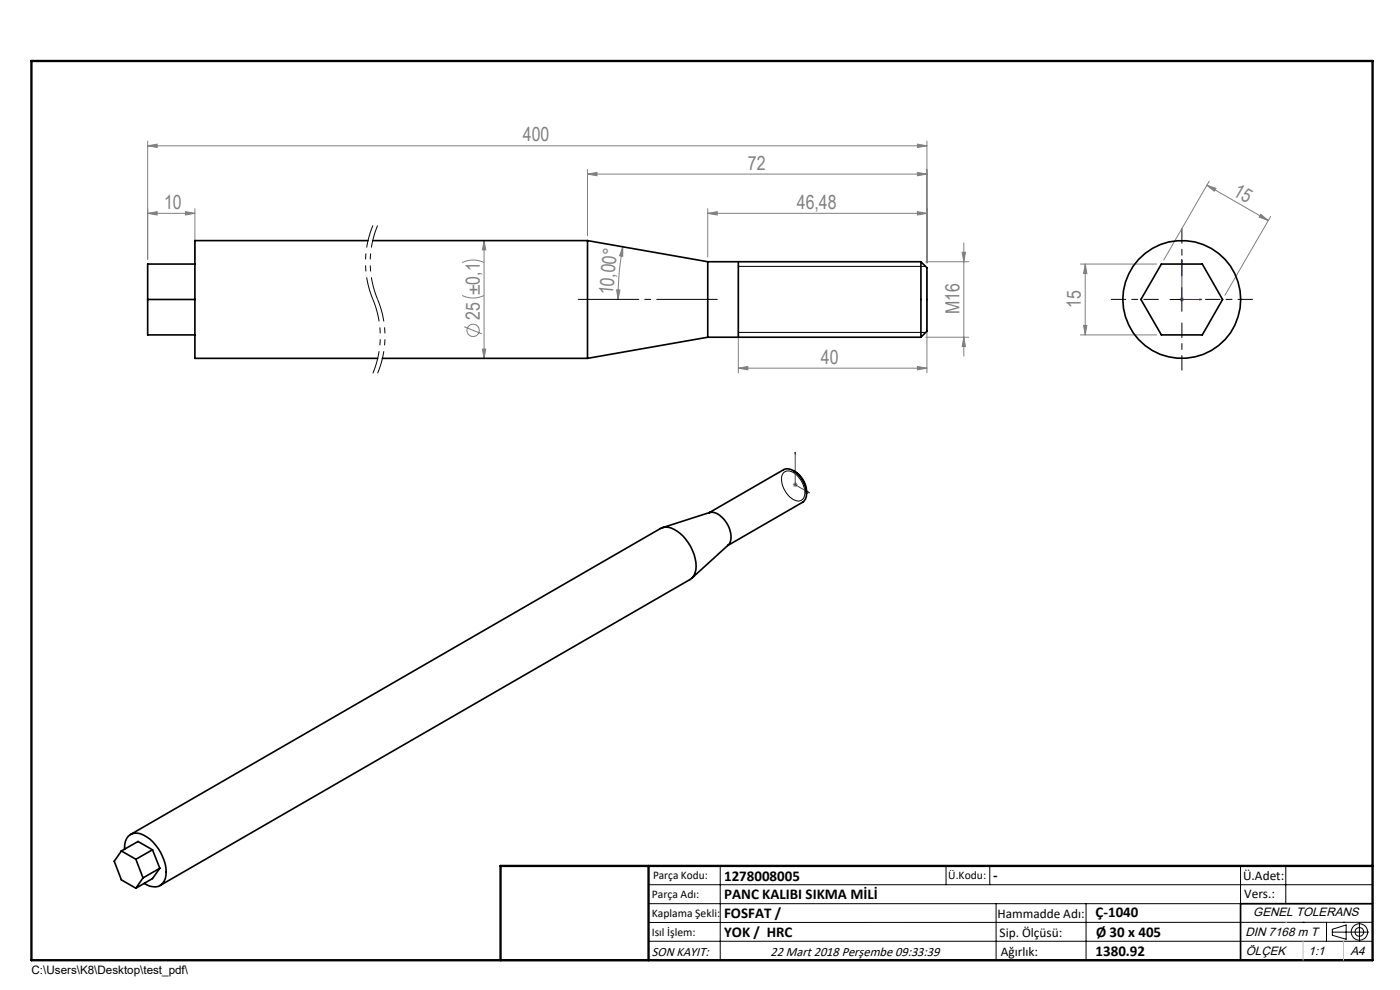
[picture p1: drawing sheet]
<svg xmlns="http://www.w3.org/2000/svg" width="297mm" height="210mm" viewBox="0 0 297 210" stroke-linecap="round" stroke-linejoin="round" font-family="sans-serif">
<g fill="none" stroke="#808080" stroke-width=".21">
<path d="M31.3 30.9l2-.3v.7zM31.3 29.9v25.1M31.3 30.9h165.3M124.6 36.9l2-.3v.7zM124.6 35.9v14.1M124.6 36.9h72M194.6 30.6l2 .3-2 .4zM194.6 36.6l2 .3-2 .4zM196.6 29.9v25.9M256 39.3l2 .7-.4 .6zM256 39.3l13 7.5M256.5 38.4l-9.6 16.8"/>
<path d="M31.3 45.3l2-.4v.7zM31.3 45.3h10M39.3 44.9l2 .4-2 .3zM41.3 44.3v10.7M98 55.7a5.4 5.4 0 0 1 4.7 0M102.7 51l.3 2h-.7zM102.7 51v25M132.1 52.3v2.1l-.7-.2zM132.1 52.3a58.1 58.1 0 0 0-1 11.2M150.1 45.3l2.1-.4v.7zM150.1 45.3h46.5M150.1 44.3v10.2"/>
<path d="M156.6 57.5v21.6M194.6 44.9l2 .4-2 .3zM196.4 55.5h9.1M196.6 57.5v21.6M204.1 53.5h.7l-.3 2zM204.5 51.5v24M229.2 56h16.2M230.2 56l.4 2h-.7zM230.2 56v15M267.5 45.5l1.5 1.3-1.9-.7zM269.6 45.9l-9.7 16.7M98 62.7a5.4 5.4 0 0 0 4.7 0"/>
<path d="M98.5 69.3l3.7 1.5M102.3 74h.7l-.3 2zM130.8 61.5h.7l-.4 2zM156.6 78.1l2-.4v.7zM156.6 78.1h40M194.6 77.7l2 .4-2 .3zM196.4 71.5h9.1M204.5 71.5l.3 2h-.7zM229.2 71h16.2M229.9 69h.7l-.4 2zM250.2 63.5h1M250.4 63.2l.7 .7"/>
<path d="M250.7 63v1M251.1 63.2l-.7 .7M168.2 102.8h1M168.3 102.5l.8 .7M168.7 102.3v1M169.1 102.5l-.8 .7"/>
<circle cx="100.4" cy="70.1" r="1.31"/>
</g>
<path d="M79.1 47.8a20.4 20.4 0 0 0 0 15.7M80.1 47.8a20.4 20.4 0 0 0 0 15.7M79.1 63.5a20.4 20.4 0 0 1 0 15.7M80.1 63.5a20.4 20.4 0 0 1 0 15.7" fill="none" stroke="#000" stroke-width=".21" stroke-dasharray="6.3 1.3 1.3 1.3 1.3 1.3" stroke-dashoffset="1.5" stroke-linecap="butt"/>
<g fill="none" stroke="#000" stroke-width=".21">
<path d="M156.6 56.5h39.8M156.6 70.5h39.8M248.2 63.5h5M250.7 61v5M166.2 100.3a1.87 1.87 0 0 1 2.6 .3 5 5 0 0 1 1.8 4.9 1.58 1.58 0 0 1-2.6 .3 4.9 4.9 0 0 1-2-5.2zM137.6 187.7h153.6M137.6 191.7h153.6M137.6 199.7h153.6M152.8 183.7v20M200.7 183.7v4M210 183.7v4M211.3 191.7v12"/>
<path d="M230.4 191.7v12M263.2 183.7v20M272.8 183.7v8M276.4 195.6h.1M281.4 195.6v4.1M282.6 197.7h7.8M282.6 197.1l3-.9v3l-3-.8zM285 195.6h.1M288.4 195.8v3.8M291.2 195.6l-153.6 .1"/>
<circle cx="288.4" cy="197.7" r="1.74"/>
<circle cx="288.4" cy="197.7" r=".93"/>
</g>
<path d="M250.7 55.1l.1 .4h-.2zM250.7 55.1v8.4h4.3M254.5 63.4l.5 .1-.5 .1zM168.7 95.9l.1 .4-.2-.1zM168.7 95.9v6.9l3 1.8M171.4 104.3l.3 .3-.3-.1z" fill="none" stroke="#00f" stroke-width=".21"/>
<path d="M250.7 58.5v-10M245.7 63.5h-10M250.7 68.5v10M255.7 63.5h10" fill="none" stroke="#000" stroke-width=".21" stroke-dasharray="15.2 1.3 1.3 1.3" stroke-dashoffset="12.1"/>
<path d="M156.6 55.5v16M291.2 191.7h-28v12M106.2 203.7h185" fill="none" stroke="#000" stroke-width=".35"/>
<path d="M6.7 12.9h284.5v190.8h-284.5zM137.6 183.7v20M291.2 183.7h-185v20" fill="none" stroke="#000" stroke-width=".5"/>
<path d="M272.8 195.6h.1M276.4 199.7v4M285 199.7v4" fill="none" stroke="#c0c0c0" stroke-width=".21"/>
<path d="M122.7 63.5h29.5" fill="none" stroke="#000" stroke-width=".21" stroke-dasharray="15.2 1.3 1.3 1.3" stroke-dashoffset="2.4"/>
<g fill="#00f">
<path d="M254.5 63.4l.5 .1-.5 .1zM250.7 55.1l.1 .4h-.2z"/>
<path d="M171.4 104.3l.3 .3-.3-.1zM168.7 95.9l.1 .4-.2-.1z"/>
</g>
<g fill="#808080">
<path d="M39.3 44.9l2 .4-2 .3zM31.3 45.3l2-.4v.7zM194.6 77.7l2 .4-2 .3zM156.6 78.1l2-.4v.7z"/>
<path d="M31.3 30.9l2-.3v.7zM194.6 30.6l2 .3-2 .4zM150.1 45.3l2.1-.4v.7zM194.6 44.9l2 .4-2 .3zM124.6 36.9l2-.3v.7zM194.6 36.6l2 .3-2 .4z"/>
<path d="M132.1 52.3v2.1l-.7-.2zM130.8 61.5h.7l-.4 2z"/>
<path d="M102.7 51l.3 2h-.7zM102.3 74h.7l-.3 2zM204.1 53.5h.7l-.3 2zM204.5 71.5l.3 2h-.7zM230.2 56l.4 2h-.7zM229.9 69h.7l-.4 2z"/>
<path d="M256 39.3l2 .7-.4 .6zM267.5 45.5l1.5 1.3-1.9-.7z"/>
</g>
<g fill="none" stroke="#000" stroke-width=".35">
<path d="M41.3 56h-10v15h10M78.1 51h-36.8v12.5M79.1 51h45.5M124.6 51v25M124.6 51l25.5 4.5M150.1 55.5v16M150.1 55.5h45.3M195.4 55.5v16M195.4 55.5l1.2 1.3v13.5l-1.2 1.2M246.4 56h8.7l4.3 7.5-4.3 7.5h-8.7l-4.4-7.5zM31.3 63.5h10M41.3 63.5v12.5h38.8"/>
<path d="M81.1 76h43.5M150.1 71.5l-25.5 4.5M150.1 71.5h45.3M168.3 99.8a5.2 5.2 0 0 1 2.8 4.9M140.5 111.9l10-3.2a3.1 3.1 0 0 1 3.2 1.6 5.1 5.1 0 0 1 1.1 4.9l-8 7.5M171.1 104.7a5.9 5.9 0 0 0-3.7-5.2l-1.1 .1-15.9 9.2M171.1 104.7a2.01 2.01 0 0 1-.8 1.8l-15.9 9.2M27.7 177l112.4-64.9a3.2 3.2 0 0 1 3.5 .5 9.5 9.5 0 0 1 4 8.2 2.82 2.82 0 0 1-1.2 2.1l-112.5 64.9M25.8 180.5l-1.6 2.2 1.6 3.9 3 1.8M25.8 180.5l3 1.8M26.4 180.2a2.76 2.76 0 0 1 2.8-3.5 8.5 8.5 0 0 1 5.9 6.7 4.3 4.3 0 0 1-1 4.4 3.3 3.3 0 0 1-3.5-.4M28.8 182.3l1.5 3.9"/>
<path d="M30.3 186.2l-1.5 2.2M32.3 180.3l-3.5 2M32.3 180.3l1.6 3.9M32.3 180.3l-3-1.8-3.5 2M33.9 184.2l-3.6 2M33.9 184.2l-1.6 2.2-3.5 2"/>
<circle cx="250.7" cy="63.5" r="12.5"/>
</g>
<g font-size="4.1" fill="#808080">
<text x="110.9" y="30">400</text>
<text x="158.7" y="36">72</text>
<text x="261.4" y="41.3" transform="rotate(30 261.4 41.3)">15</text>
<text x="34.8" y="44.3">10</text>
<text x="169" y="44.3">46,48</text>
<text x="130" y="62.7" transform="rotate(-85 130 62.7)">10,00°</text>
<text x="229.3" y="65.4" transform="rotate(-90 229.3 65.4)">15</text>
<text x="101.8" y="67.9" transform="rotate(-90 101.8 67.9)">25 ±0,1</text>
<text x="203.6" y="66.6" transform="rotate(-90 203.6 66.6)">M16</text>
<text x="174.1" y="77.2">40</text>
</g>
<g font-size="3.2">
<text x="153.6" y="186.8">1278008005</text>
<text x="153.6" y="190.8">PANC KALIBI SIKMA MİLİ</text>
<text x="210.7" y="186.6">-</text>
<text x="153.6" y="194.8">FOSFAT /</text>
<text x="232.4" y="194.5">Ç-1040</text>
<text x="153.6" y="198.8">YOK / HRC</text>
<text x="232.4" y="202.8">1380.92</text>
<text x="232.5" y="198.8">Ø 30 x 405</text>
</g>
<g font-size="2.8">
<text x="263.7" y="186.7">Ü.Adet:</text>
<text x="263.9" y="190.5">Vers.:</text>
<text x="211.6" y="194.8">Hammadde Adı:</text>
<text x="138.3" y="202.8">SON KAYIT:</text>
<text x="163.5" y="202.8">22 Mart 2018 Perşembe 09:33:39</text>
<text x="212.1" y="198.7">Sip. Ölçüsü:</text>
<text x="212.3" y="202.7">Ağırlık:</text>
</g>
<g font-size="2.6">
<text x="265.9" y="194.4">GENEL TOLERANS</text>
<text x="264.2" y="198.5">DIN 7168 m T</text>
<text x="264.3" y="202.6">ÖLÇEK</text>
<text x="277.6" y="202.6">1:1</text>
<text x="286.5" y="202.6">A4</text>
</g>
<g font-size="2.5">
<text x="138.3" y="190.5">Parça Adı:</text>
<text x="138.5" y="186.5">Parça Kodu:</text>
<text x="201.2" y="186.5">Ü.Kodu:</text>
<text x="138.3" y="194.5">Kaplama Şekli:</text>
<text x="138.3" y="198.6">Isıl İşlem:</text>
<text x="6.7" y="206.7">C:\Users\K8\Desktop\test_pdf\</text>
</g>
</svg>
